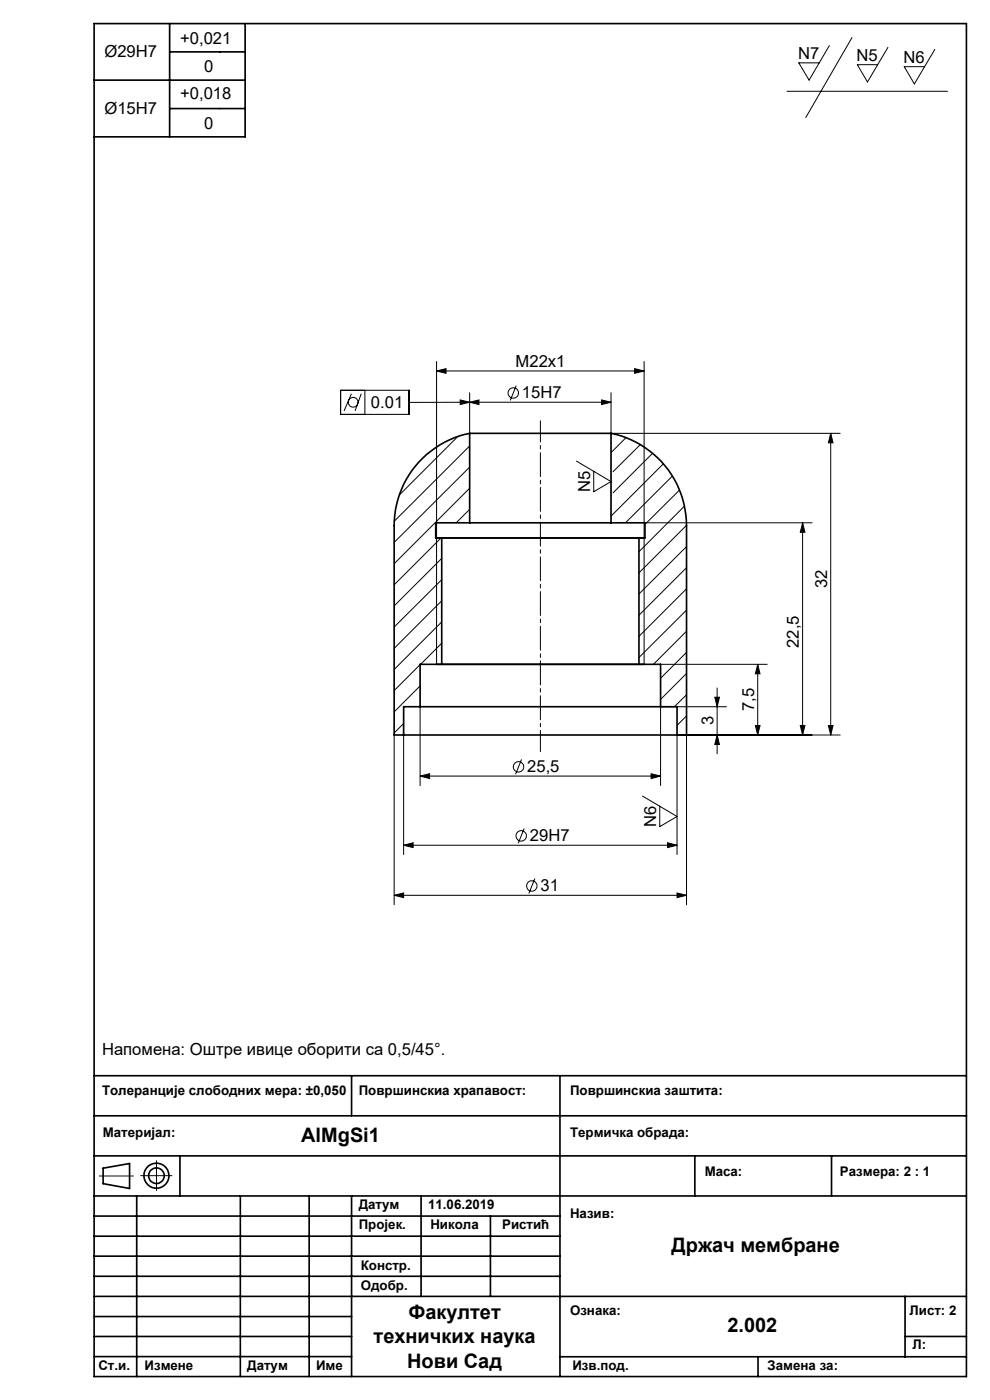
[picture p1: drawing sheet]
<svg xmlns="http://www.w3.org/2000/svg" width="210mm" height="297mm" viewBox="0 0 210 297" stroke-linecap="round" stroke-linejoin="round" font-family="sans-serif">
<g fill="none" stroke="#000" stroke-width=".21">
<path d="M166.9 19.4h34.1M175.9 9.7l-4.3 7.3-2.2-3.7h4.4M180.7 8l-9.8 16.9M188.3 10.1l-4.3 7.3-2.1-3.7h4.3M198.3 10.5l-4.3 7.3-2.2-3.7h4.3M92.6 78.7l2-.5v1zM92.6 76.7v64.2M92.6 78.7h44M134.6 78.2l2 .5-2 .5zM136.6 76.7v64.2M72.2 82.8h14.6v5.1h-14.6zM74.5 83.5l-1.5 3.7"/>
<path d="M76.6 83.5l-1.3 3.7M77.4 82.8v5.1M97.1 92.6l-12.4 12.4M97.6 84.8l2 .5-2 .5zM99.6 85.3l2-.5v1zM99.6 83.3v8.6M99.6 94.6l-16 16M99.6 99.1l-16 16M109.5 81.8l-1.3 3.1M122.3 97.8l7.3 4.4-3.7 2.1v-4.3M127.6 84.8l2 .5-2 .5zM129.6 85.3l-42.8 .1"/>
<path d="M129.6 83.3v8.6h48.6M132.8 92.8l-3.2 3.2M135.8 94.3l-5.8 5.8M138.4 96.2l-8.4 8.4M140.7 98.4l-11.1 11.1M176.2 91.9l.5 2h-1zM176.2 91.9v64M93.6 114.1l-10 10M93.7 118.5l-10.1 10M99.6 103.6l-16 16M99.6 108.1l-2.8 2.8M129.6 104.9v.1"/>
<path d="M136.8 110.9h35.5M142.6 101l-9.9 9.9M144.1 104l-7.3 7.3M145.2 107.4l-9.7 9.6M145.6 111.4l-10.1 10.1M145.6 116l-10.1 10M170.3 110.9v45M170.3 110.9l.4 2h-.9zM93.7 123l-10.1 10M93.7 127.5l-10.1 10M93.7 131.9l-10.1 10.1M93.7 136.5l-4.5 4.4"/>
<path d="M145.6 120.4l-10.1 10.1M145.6 124.9l-10.1 10.1M145.6 129.4l-10.1 10.1M145.6 133.9l-7 7M145.6 138.4l-5.5 5.5M83.6 155.9v36M85.6 155.9v25.4M85.6 153.5l-2 2M89.1 141l-5.5 5.5M89.1 145.5l-5.5 5.5M89.1 149.9v16.7M93.7 140.9h.1"/>
<path d="M140.1 140.9h22.6M145.6 142.9l-5.5 5.5M145.6 147.4l-2.5 2.5M145.6 151.9l-2 2M145.6 155.9v36M151.6 147.9h1l-.5 2zM152.1 145.9v14M152.1 155.9l.5 2h-1zM154.1 149.9h-14v16.7M160.2 153.9h1l-.5 2zM160.7 140.9v15M160.7 140.9l.5 2h-1z"/>
<path d="M169.8 153.9h.9l-.4 2zM175.7 153.9h1l-.5 2zM178.2 155.9h-34.6v25.4M85.6 179.3l2-.5v1zM85.6 179.3h58M89.1 164.6l2-.5v1.1zM89.1 164.6h51M110.6 161.1l-1.2 3.1M111.2 175.8l-1.3 3.1M136.3 168.9l7.3 4.3-3.7 2.2v-4.4M138.1 164.1l2 .5-2 .6zM141.6 178.8l2 .5-2 .5z"/>
<path d="M83.6 189.9l2-.5v1zM83.6 189.9h62M113.5 186.4l-1.3 3.1M143.6 189.4l2 .5-2 .5zM21.1 249.5h7.2M29.8 249.4h6.7M33.2 246.2v6.4"/>
<circle cx="74.9" cy="85.4" r="1.04"/>
<circle cx="108.9" cy="83.4" r="1.12"/>
<circle cx="110" cy="162.7" r="1.1"/>
<circle cx="110.6" cy="177.3" r="1.1"/>
<circle cx="112.8" cy="188" r="1.11"/>
</g>
<g fill="none" stroke="#000" stroke-width=".35">
<path d="M20 5h185v287h-185zM20 17h32M36 5v24M36 11h16M52 5v24h-32M36 23h16M99.6 91.9h30M99.6 91.9a20 20 0 0 0-16 19.6v44.4h2M99.6 91.9v19M129.6 91.9a20 20 0 0 1 16 19.6v44.4h-2M129.6 91.9v19M93.7 114.1h41.8v26.8h-41.8z"/>
<path d="M99.6 110.9h30M99.6 110.9h-7.2v3.2h44.4v-3.2h-7.2M85.6 155.9h58M89.1 149.9h51M89.1 149.9v-9h51v9M89.1 149.9h-3.5v6M140.1 149.9h3.5v6M20 228.2h185M20 236.7h185M74.6 228.2v8.5M118.8 228.2v63.8M20 245.2h185"/>
<path d="M20 253.7h185M20 258h98.8M21.9 247.8l5.6-1v5.3l-5.6-1zM29 253.7v38.3M38.2 245.2v8.5M51 253.7v38.3M65.6 253.7v38.3M74.6 253.7v38.3M89.3 253.7v21.3M104 258v17M147.4 245.2v8.5M176.4 245.2v8.5"/>
<path d="M20 275h185M20 262.3h98.8M20 266.5h98.8M20 270.8h98.8M20 279.3h54.6M192 275v12.8M20 283.5h54.6M20 287.8h54.6M118.8 287.8h86.2M160.8 287.8v4.2M192 283.5h13"/>
<circle cx="33.2" cy="249.4" r="1.65"/>
<circle cx="33.2" cy="249.4" r="2.64"/>
</g>
<path d="M114.6 89.3v70.1" fill="none" stroke="#000" stroke-width=".21" stroke-dasharray="5.1 .8 .8 .8" stroke-dashoffset=".6"/>
<g fill="#000">
<path d="M97.6 84.8l2 .5-2 .5z"/>
<path d="M92.6 78.7l2-.5v1zM134.6 78.2l2 .5-2 .5z"/>
<path d="M99.6 85.3l2-.5v1zM127.6 84.8l2 .5-2 .5z"/>
<path d="M176.2 91.9l.5 2h-1zM175.7 153.9h1l-.5 2zM151.6 147.9h1l-.5 2zM152.1 155.9l.5 2h-1zM160.7 140.9l.5 2h-1zM160.2 153.9h1l-.5 2zM170.3 110.9l.4 2h-.9zM169.8 153.9h.9l-.4 2z"/>
<path d="M85.6 179.3l2-.5v1zM141.6 178.8l2 .5-2 .5z"/>
<path d="M89.1 164.6l2-.5v1.1zM138.1 164.1l2 .5-2 .6z"/>
<path d="M83.6 189.9l2-.5v1zM143.6 189.4l2 .5-2 .5z"/>
</g>
<g font-size="4.2">
<text x="63.9" y="242.3">AlMgSi1</text>
<text x="142.5" y="265.5">Држач мембране</text>
<text x="86.6" y="279.8">Факултет</text>
<text x="79.2" y="285">техничких наука</text>
<text x="154.3" y="282.5">2.002</text>
<text x="86.4" y="290.2">Нови Сад</text>
</g>
<g font-size="3.5">
<text x="38.2" y="9.3">+0,021</text>
<text x="22.2" y="12">Ø29H7</text>
<text x="43.3" y="15.3">0</text>
<text x="169.3" y="12.5">N7</text>
<text x="181.7" y="12.9">N5</text>
<text x="191.7" y="13.3">N6</text>
<text x="38.2" y="21">+0,018</text>
<text x="22.2" y="24.3">Ø15H7</text>
<text x="43.3" y="27.3">0</text>
<text x="109.4" y="77.9">M22x1</text>
<text x="78.7" y="86.5">0.01</text>
<text x="110.7" y="84.5">15H7</text>
<text x="125.2" y="104.4" transform="rotate(-90 125.2 104.4)">N5</text>
<text x="175.4" y="124.8" transform="rotate(-90 175.4 124.8)">32</text>
<text x="169.5" y="137.5" transform="rotate(-90 169.5 137.5)">22,5</text>
<text x="151.3" y="153.8" transform="rotate(-90 151.3 153.8)">3</text>
<text x="160" y="150.8" transform="rotate(-90 160 150.8)">7,5</text>
<text x="111.8" y="163.8">25,5</text>
<text x="112.4" y="178.5">29H7</text>
<text x="139.2" y="175.5" transform="rotate(-90 139.2 175.5)">N6</text>
<text x="114.6" y="189.1">31</text>
<text x="21.7" y="223.8">Напомена: Оштре ивице оборити са 0,5/45°.</text>
</g>
<g font-size="2.8">
<text x="21.7" y="232.3">Толеранције слободних мера: ±0,050</text>
<text x="76.1" y="232.3">Површинскиа храпавост:</text>
<text x="120.9" y="232.3">Површинскиа заштита:</text>
<text x="21.8" y="241.2">Материјал:</text>
<text x="120.9" y="241.2">Термичка обрада:</text>
<text x="149.5" y="249.5">Маса:</text>
<text x="178.2" y="249.5">Размера: 2 : 1</text>
<text x="76.1" y="256.5">Датум</text>
<text x="90.8" y="256.5">11.06.2019</text>
<text x="76.1" y="260.7">Пројек.</text>
<text x="91.3" y="260.7">Никола</text>
<text x="106.5" y="260.7">Ристић</text>
<text x="120.9" y="258.4">Назив:</text>
<text x="76.5" y="269.5">Констр.</text>
<text x="76.5" y="273.6">Одобр.</text>
<text x="120.9" y="279">Ознака:</text>
<text x="192.9" y="279">Лист: 2</text>
<text x="193.6" y="286.3">Л:</text>
<text x="20.9" y="290.5">Ст.и.</text>
<text x="30.6" y="290.5">Измене</text>
<text x="52.5" y="290.5">Датум</text>
<text x="67" y="290.5">Име</text>
<text x="121.4" y="290.5">Изв.под.</text>
<text x="162.8" y="290.5">Замена за:</text>
</g>
</svg>
